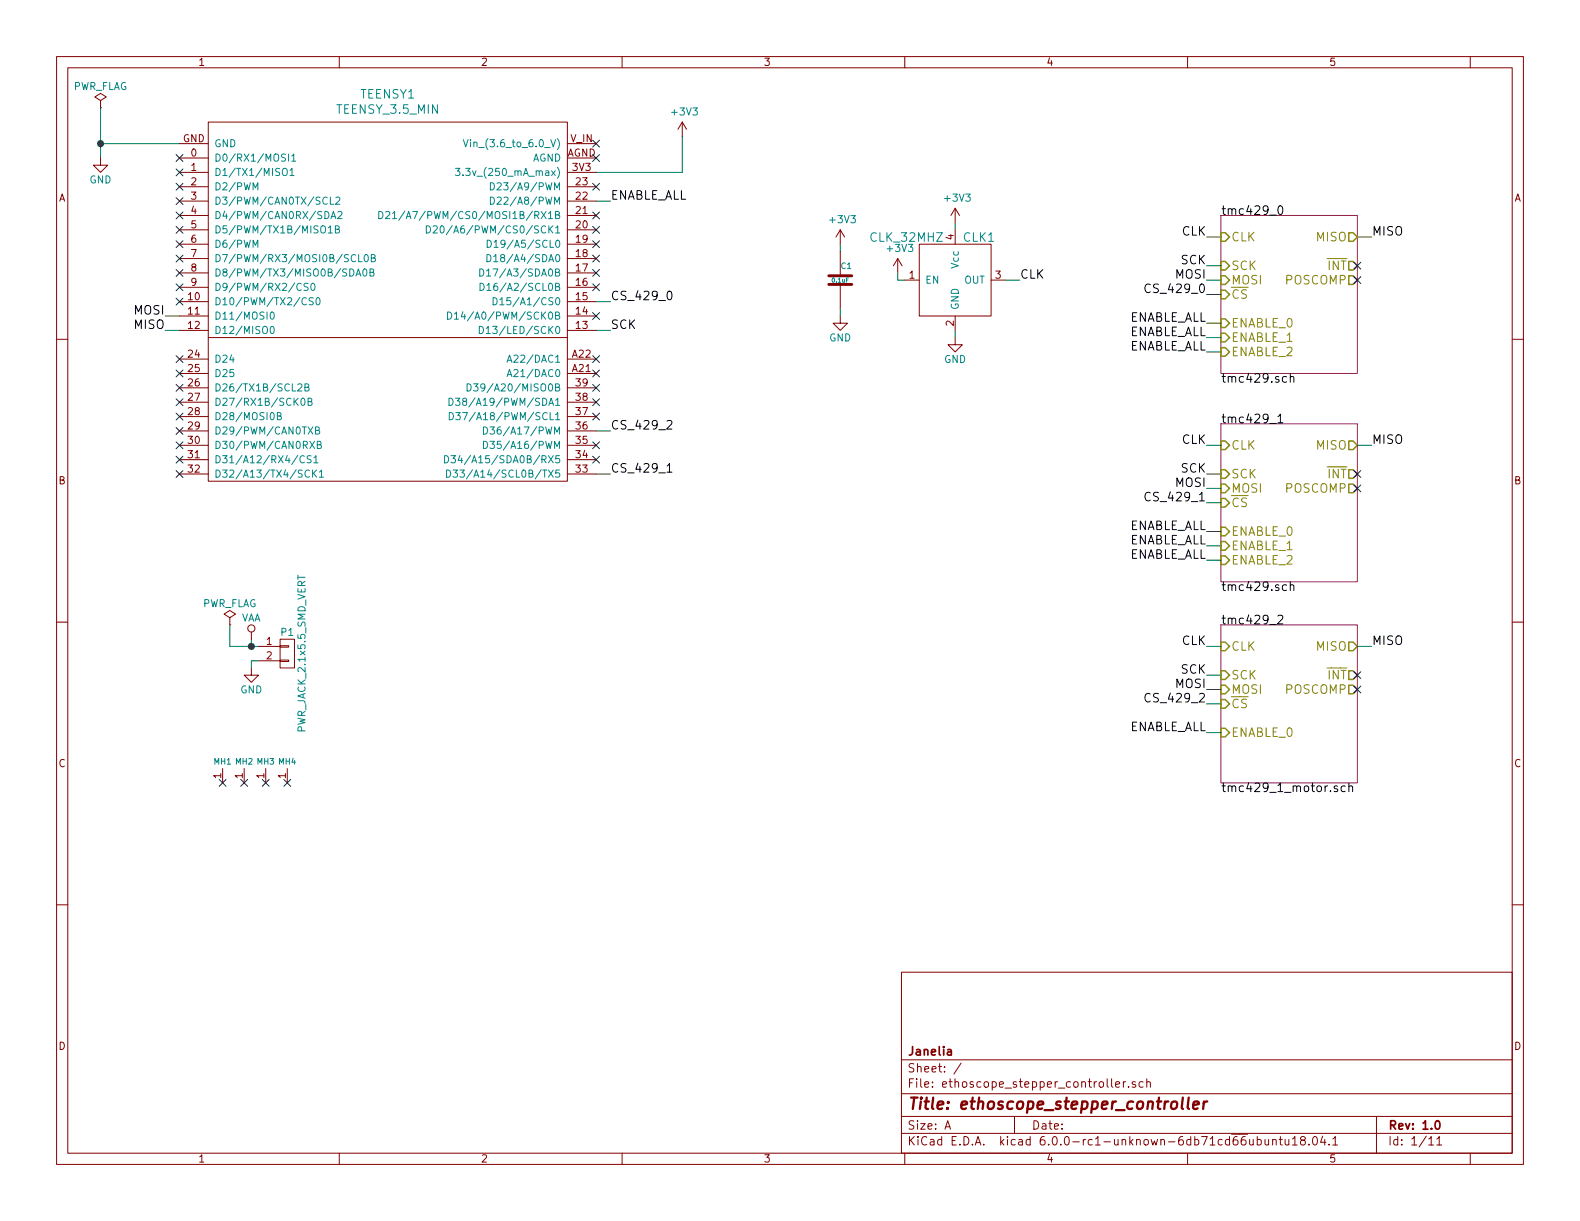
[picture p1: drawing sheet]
EESchema Schematic File Version 4
LIBS:ethoscope_stepper_controller-cache
EELAYER 26 0
EELAYER END
$Descr A 11000 8500
encoding utf-8
Sheet 1 11
Title "ethoscope_stepper_controller"
Date ""
Rev "1.0"
Comp "Janelia"
Comment1 ""
Comment2 ""
Comment3 ""
Comment4 ""
$EndDescr
$Sheet
S 8500 1500 950  1100
U 58DAAD90
F0 "tmc429_0" 60
F1 "tmc429.sch" 60
F2 "CLK" I L 8500 1650 60 
F3 "SCK" I L 8500 1850 60 
F4 "MOSI" I L 8500 1950 60 
F5 "~CS" I L 8500 2050 60 
F6 "MISO" O R 9450 1650 60 
F7 "~INT" O R 9450 1850 60 
F8 "POSCOMP" O R 9450 1950 60 
F9 "ENABLE_0" I L 8500 2250 60 
F10 "ENABLE_1" I L 8500 2350 60 
F11 "ENABLE_2" I L 8500 2450 60 
$EndSheet
$Sheet
S 8500 2950 950  1100
U 5B70939E
F0 "tmc429_1" 60
F1 "tmc429.sch" 60
F2 "CLK" I L 8500 3100 60 
F3 "SCK" I L 8500 3300 60 
F4 "MOSI" I L 8500 3400 60 
F5 "~CS" I L 8500 3500 60 
F6 "MISO" O R 9450 3100 60 
F7 "~INT" O R 9450 3300 60 
F8 "POSCOMP" O R 9450 3400 60 
F9 "ENABLE_0" I L 8500 3700 60 
F10 "ENABLE_1" I L 8500 3800 60 
F11 "ENABLE_2" I L 8500 3900 60 
$EndSheet
$Sheet
S 8500 4350 950  1100
U 5B709419
F0 "tmc429_2" 60
F1 "tmc429_1_motor.sch" 60
F2 "CLK" I L 8500 4500 60 
F3 "SCK" I L 8500 4700 60 
F4 "MOSI" I L 8500 4800 60 
F5 "~CS" I L 8500 4900 60 
F6 "MISO" O R 9450 4500 60 
F7 "~INT" O R 9450 4700 60 
F8 "POSCOMP" O R 9450 4800 60 
F9 "ENABLE_0" I L 8500 5100 60 
$EndSheet
$Comp
L ethoscope_stepper_controller:CLK_32MHZ CLK1
U 1 1
P 6650 1950
F 0 "CLK1" H 6700 2250 60  0000 L CNN
F 1 "CLK_32MHZ" H 6050 2250 60  0000 L CNN
F 2 "ethoscope_stepper_controller:CTS_SMD_4_7X5MM" H 6800 2150 60  0001 C CNN
F 3 "" H 6650 1950 60  0001 C CNN
F 4 "digikey" H 7000 2350 60  0001 C CNN "Vendor"
F 5 "CTX277LVCT-ND" H 7100 2450 60  0001 C CNN "PartNumber"
F 6 "OSC XO 32.000MHZ HCMOS TTL SMD" H 7200 2550 60  0001 C CNN "Description"
	1    6650 1950
	1    0    0    -1  
$EndComp
Wire Wire Line
	7000 1950 7100 1950
Text Label 7100 1950 0    60   ~ 0
CLK
Wire Wire Line
	8500 1650 8400 1650
Text Label 8400 1650 2    60   ~ 0
CLK
Wire Wire Line
	8500 3100 8400 3100
Wire Wire Line
	8500 4500 8400 4500
Text Label 8400 3100 2    60   ~ 0
CLK
Text Label 8400 4500 2    60   ~ 0
CLK
$Comp
L ethoscope_stepper_controller:TEENSY_3.5_MIN TEENSY1
U 1 1
P 2700 1650
F 0 "TEENSY1" H 2700 2647 60  0000 C CNN
F 1 "TEENSY_3.5_MIN" H 2700 2541 60  0000 C CNN
F 2 "ethoscope_stepper_controller:TEENSY_3.5_MIN" H 2700 2700 60  0001 C CNN
F 3 "" H 2750 4400 60  0000 C CNN
F 4 "digikey" H 2700 2800 60  0001 C CNN "Vendor"
F 5 "1568-1464-ND" H 2700 2900 60  0001 C CNN "PartNumber"
F 6 "TEENSY 3.5 (HEADERS)" H 2700 3000 60  0001 C CNN "Description"
	1    2700 1650
	1    0    0    -1  
$EndComp
NoConn ~ 4150 1000
NoConn ~ 4150 1100
$Comp
L power:GND #PWR01
U 1 1
P 700 1100
F 0 "#PWR01" H 700 850 50  0001 C CNN
F 1 "GND" H 700 950 50  0000 C CNN
F 2 "" H 700 1100 50  0001 C CNN
F 3 "" H 700 1100 50  0001 C CNN
	1    700  1100
	1    0    0    -1  
$EndComp
$Comp
L power:+3V3 #PWR04
U 1 1
P 4750 950
F 0 "#PWR04" H 4750 800 50  0001 C CNN
F 1 "+3V3" H 4765 1123 50  0000 C CNN
F 2 "" H 4750 950 50  0001 C CNN
F 3 "" H 4750 950 50  0001 C CNN
	1    4750 950 
	1    0    0    -1  
$EndComp
$Comp
L power:PWR_FLAG #FLG01
U 1 1
P 700 750
F 0 "#FLG01" H 700 825 50  0001 C CNN
F 1 "PWR_FLAG" H 700 900 50  0000 C CNN
F 2 "" H 700 750 50  0001 C CNN
F 3 "~" H 700 750 50  0001 C CNN
	1    700  750 
	1    0    0    -1  
$EndComp
Wire Wire Line
	1250 1000 700  1000
Wire Wire Line
	700  1000 700  1100
Wire Wire Line
	700  750  700  1000
Connection ~ 700  1000
Wire Wire Line
	4150 1200 4750 1200
Wire Wire Line
	4750 1200 4750 950 
Wire Wire Line
	1250 2200 1150 2200
Wire Wire Line
	1250 2300 1150 2300
Text Label 1150 2200 2    60   ~ 0
MOSI
Text Label 1150 2300 2    60   ~ 0
MISO
Wire Wire Line
	8500 1950 8400 1950
Wire Wire Line
	9450 1650 9550 1650
Wire Wire Line
	8500 3400 8400 3400
Wire Wire Line
	8500 4800 8400 4800
Text Label 8400 1950 2    60   ~ 0
MOSI
Text Label 8400 3400 2    60   ~ 0
MOSI
Text Label 8400 4800 2    60   ~ 0
MOSI
Wire Wire Line
	9450 3100 9550 3100
Wire Wire Line
	9450 4500 9550 4500
Text Label 9550 1650 0    60   ~ 0
MISO
Text Label 9550 3100 0    60   ~ 0
MISO
Text Label 9550 4500 0    60   ~ 0
MISO
Wire Wire Line
	4150 2300 4250 2300
Text Label 4250 2300 0    60   ~ 0
SCK
Wire Wire Line
	8500 1850 8400 1850
Wire Wire Line
	8500 3300 8400 3300
Wire Wire Line
	8500 4700 8400 4700
Text Label 8400 1850 2    60   ~ 0
SCK
Text Label 8400 3300 2    60   ~ 0
SCK
Text Label 8400 4700 2    60   ~ 0
SCK
$Comp
L power:+3V3 #PWR08
U 1 1
P 6650 1550
F 0 "#PWR08" H 6650 1400 50  0001 C CNN
F 1 "+3V3" H 6665 1723 50  0000 C CNN
F 2 "" H 6650 1550 50  0001 C CNN
F 3 "" H 6650 1550 50  0001 C CNN
	1    6650 1550
	1    0    0    -1  
$EndComp
$Comp
L power:GND #PWR09
U 1 1
P 6650 2350
F 0 "#PWR09" H 6650 2100 50  0001 C CNN
F 1 "GND" H 6650 2200 50  0000 C CNN
F 2 "" H 6650 2350 50  0001 C CNN
F 3 "" H 6650 2350 50  0001 C CNN
	1    6650 2350
	1    0    0    -1  
$EndComp
Wire Wire Line
	6650 1550 6650 1600
Wire Wire Line
	6650 2300 6650 2350
$Comp
L power:+3V3 #PWR07
U 1 1
P 6250 1900
F 0 "#PWR07" H 6250 1750 50  0001 C CNN
F 1 "+3V3" H 6265 2073 50  0000 C CNN
F 2 "" H 6250 1900 50  0001 C CNN
F 3 "" H 6250 1900 50  0001 C CNN
	1    6250 1900
	1    0    0    -1  
$EndComp
Wire Wire Line
	6250 1900 6250 1950
Wire Wire Line
	6250 1950 6300 1950
$Comp
L ethoscope_stepper_controller:0.1uF C1
U 1 1
P 5850 1950
F 0 "C1" H 5850 2050 40  0000 L CNN
F 1 "0.1uF" H 5850 1950 30  0000 C CNN
F 2 "ethoscope_stepper_controller:SM0805" H 5888 1800 30  0001 C CNN
F 3 "" H 5850 1950 60  0000 C CNN
F 4 "digikey" H 5950 2150 60  0001 C CNN "Vendor"
F 5 "399-14636-1-ND" H 6050 2250 60  0001 C CNN "PartNumber"
F 6 "CAP CER 0.1UF 50V X7R 0805" H 6150 2350 60  0001 C CNN "Description"
	1    5850 1950
	1    0    0    -1  
$EndComp
$Comp
L power:+3V3 #PWR05
U 1 1
P 5850 1700
F 0 "#PWR05" H 5850 1550 50  0001 C CNN
F 1 "+3V3" H 5865 1873 50  0000 C CNN
F 2 "" H 5850 1700 50  0001 C CNN
F 3 "" H 5850 1700 50  0001 C CNN
	1    5850 1700
	1    0    0    -1  
$EndComp
$Comp
L power:GND #PWR06
U 1 1
P 5850 2200
F 0 "#PWR06" H 5850 1950 50  0001 C CNN
F 1 "GND" H 5850 2050 50  0000 C CNN
F 2 "" H 5850 2200 50  0001 C CNN
F 3 "" H 5850 2200 50  0001 C CNN
	1    5850 2200
	1    0    0    -1  
$EndComp
Wire Wire Line
	5850 1750 5850 1700
Wire Wire Line
	5850 2200 5850 2150
Wire Wire Line
	4150 2100 4250 2100
Text Label 4250 2100 0    60   ~ 0
CS_429_0
Wire Wire Line
	8500 2050 8400 2050
Wire Wire Line
	8500 3500 8400 3500
Wire Wire Line
	8500 4900 8400 4900
Text Label 8400 2050 2    60   ~ 0
CS_429_0
NoConn ~ 9450 1850
NoConn ~ 9450 1950
NoConn ~ 9450 3300
NoConn ~ 9450 3400
NoConn ~ 9450 4700
NoConn ~ 9450 4800
Wire Wire Line
	4150 3300 4250 3300
Text Label 4250 3300 0    60   ~ 0
CS_429_1
Wire Wire Line
	4150 3000 4250 3000
NoConn ~ 4150 3200
NoConn ~ 4150 3100
Text Label 4250 3000 0    60   ~ 0
CS_429_2
Text Label 8400 3500 2    60   ~ 0
CS_429_1
Text Label 8400 4900 2    60   ~ 0
CS_429_2
NoConn ~ 1250 2500
NoConn ~ 1250 2600
NoConn ~ 1250 2700
NoConn ~ 1250 2800
NoConn ~ 1250 2900
NoConn ~ 1250 3000
NoConn ~ 1250 3100
NoConn ~ 1250 3200
NoConn ~ 1250 3300
NoConn ~ 1250 1600
NoConn ~ 1250 1700
NoConn ~ 1250 1800
NoConn ~ 1250 1900
NoConn ~ 1250 2000
NoConn ~ 1250 2100
NoConn ~ 1250 1100
NoConn ~ 1250 1200
NoConn ~ 1250 1300
NoConn ~ 1250 1400
NoConn ~ 1250 1500
NoConn ~ 4150 1300
NoConn ~ 4150 1500
NoConn ~ 4150 1600
NoConn ~ 4150 1700
NoConn ~ 4150 1800
NoConn ~ 4150 1900
NoConn ~ 4150 2000
NoConn ~ 4150 2200
NoConn ~ 4150 2500
NoConn ~ 4150 2600
NoConn ~ 4150 2700
NoConn ~ 4150 2800
NoConn ~ 4150 2900
$Comp
L ethoscope_stepper_controller:PWR_JACK_2.1x5.5_SMD_VERT P1
U 1 1
P 2000 4550
F 0 "P1" H 2000 4700 50  0000 C CNN
F 1 "PWR_JACK_2.1x5.5_SMD_VERT" V 2100 4550 50  0000 C CNN
F 2 "ethoscope_stepper_controller:DCJACK_3PIN_SMD_VERT" H 1900 4600 60  0001 C CNN
F 3 "" H 2000 4550 60  0000 C CNN
F 4 "digikey" H 2100 4800 60  0001 C CNN "Vendor"
F 5 "CP-015AHPJ-CT-ND" H 2200 4900 60  0001 C CNN "PartNumber"
F 6 "CONN PWR JACK 2X5.5MM SOLDER" H 2300 5000 60  0001 C CNN "Description"
	1    2000 4550
	1    0    0    -1  
$EndComp
$Comp
L power:GND #PWR03
U 1 1
P 1750 4650
F 0 "#PWR03" H 1750 4400 50  0001 C CNN
F 1 "GND" H 1750 4500 50  0000 C CNN
F 2 "" H 1750 4650 50  0001 C CNN
F 3 "" H 1750 4650 50  0001 C CNN
	1    1750 4650
	1    0    0    -1  
$EndComp
Wire Wire Line
	1800 4600 1750 4600
Wire Wire Line
	1750 4600 1750 4650
$Comp
L power:VAA #PWR02
U 1 1
P 1750 4450
F 0 "#PWR02" H 1750 4300 50  0001 C CNN
F 1 "VAA" H 1750 4600 50  0000 C CNN
F 2 "" H 1750 4450 50  0001 C CNN
F 3 "" H 1750 4450 50  0001 C CNN
	1    1750 4450
	1    0    0    -1  
$EndComp
$Comp
L power:PWR_FLAG #FLG02
U 1 1
P 1600 4350
F 0 "#FLG02" H 1600 4425 50  0001 C CNN
F 1 "PWR_FLAG" H 1600 4500 50  0000 C CNN
F 2 "" H 1600 4350 50  0001 C CNN
F 3 "~" H 1600 4350 50  0001 C CNN
	1    1600 4350
	1    0    0    -1  
$EndComp
Wire Wire Line
	1600 4350 1600 4500
Wire Wire Line
	1600 4500 1750 4500
Wire Wire Line
	1750 4450 1750 4500
Connection ~ 1750 4500
Wire Wire Line
	1750 4500 1800 4500
Wire Wire Line
	4150 1400 4250 1400
Text Label 4250 1400 0    60   ~ 0
ENABLE_ALL
Wire Wire Line
	8500 2250 8400 2250
Wire Wire Line
	8500 2350 8400 2350
Wire Wire Line
	8500 2450 8400 2450
Wire Wire Line
	8500 3700 8400 3700
Wire Wire Line
	8500 3800 8400 3800
Wire Wire Line
	8500 3900 8400 3900
Wire Wire Line
	8500 5100 8400 5100
Text Label 8400 2250 2    60   ~ 0
ENABLE_ALL
Text Label 8400 2350 2    60   ~ 0
ENABLE_ALL
Text Label 8400 2450 2    60   ~ 0
ENABLE_ALL
Text Label 8400 3700 2    60   ~ 0
ENABLE_ALL
Text Label 8400 3800 2    60   ~ 0
ENABLE_ALL
Text Label 8400 3900 2    60   ~ 0
ENABLE_ALL
Text Label 8400 5100 2    60   ~ 0
ENABLE_ALL
$Comp
L ethoscope_stepper_controller:MOUNT_HOLE MH1
U 1 1
P 1550 5450
F 0 "MH1" H 1550 5600 40  0000 C CNN
F 1 "MOUNT_HOLE" H 1550 5600 40  0001 C CNN
F 2 "ethoscope_stepper_controller:MOUNTING_HOLE_4-40" H 1550 5450 60  0001 C CNN
F 3 "" H 1550 5450 60  0001 C CNN
F 4 "digikey" H 1650 5500 60  0001 C CNN "Vendor"
F 5 "36-2441-ND" H 1750 5400 60  0001 C CNN "PartNumber"
F 6 "SHLDR SCREW RND HEAD HEX 4-40" H 1850 5300 60  0001 C CNN "Description"
	1    1550 5450
	1    0    0    -1  
$EndComp
$Comp
L ethoscope_stepper_controller:MOUNT_HOLE MH2
U 1 1
P 1700 5450
F 0 "MH2" H 1700 5600 40  0000 C CNN
F 1 "MOUNT_HOLE" H 1700 5600 40  0001 C CNN
F 2 "ethoscope_stepper_controller:MOUNTING_HOLE_4-40" H 1700 5450 60  0001 C CNN
F 3 "" H 1700 5450 60  0001 C CNN
F 4 "digikey" H 1800 5500 60  0001 C CNN "Vendor"
F 5 "36-2441-ND" H 1900 5400 60  0001 C CNN "PartNumber"
F 6 "SHLDR SCREW RND HEAD HEX 4-40" H 2000 5300 60  0001 C CNN "Description"
	1    1700 5450
	1    0    0    -1  
$EndComp
$Comp
L ethoscope_stepper_controller:MOUNT_HOLE MH3
U 1 1
P 1850 5450
F 0 "MH3" H 1850 5600 40  0000 C CNN
F 1 "MOUNT_HOLE" H 1850 5600 40  0001 C CNN
F 2 "ethoscope_stepper_controller:MOUNTING_HOLE_4-40" H 1850 5450 60  0001 C CNN
F 3 "" H 1850 5450 60  0001 C CNN
F 4 "digikey" H 1950 5500 60  0001 C CNN "Vendor"
F 5 "36-2441-ND" H 2050 5400 60  0001 C CNN "PartNumber"
F 6 "SHLDR SCREW RND HEAD HEX 4-40" H 2150 5300 60  0001 C CNN "Description"
	1    1850 5450
	1    0    0    -1  
$EndComp
$Comp
L ethoscope_stepper_controller:MOUNT_HOLE MH4
U 1 1
P 2000 5450
F 0 "MH4" H 2000 5600 40  0000 C CNN
F 1 "MOUNT_HOLE" H 2000 5600 40  0001 C CNN
F 2 "ethoscope_stepper_controller:MOUNTING_HOLE_4-40" H 2000 5450 60  0001 C CNN
F 3 "" H 2000 5450 60  0001 C CNN
F 4 "digikey" H 2100 5500 60  0001 C CNN "Vendor"
F 5 "36-2441-ND" H 2200 5400 60  0001 C CNN "PartNumber"
F 6 "SHLDR SCREW RND HEAD HEX 4-40" H 2300 5300 60  0001 C CNN "Description"
	1    2000 5450
	1    0    0    -1  
$EndComp
NoConn ~ 1550 5450
NoConn ~ 1700 5450
NoConn ~ 1850 5450
NoConn ~ 2000 5450
$EndSCHEMATC
